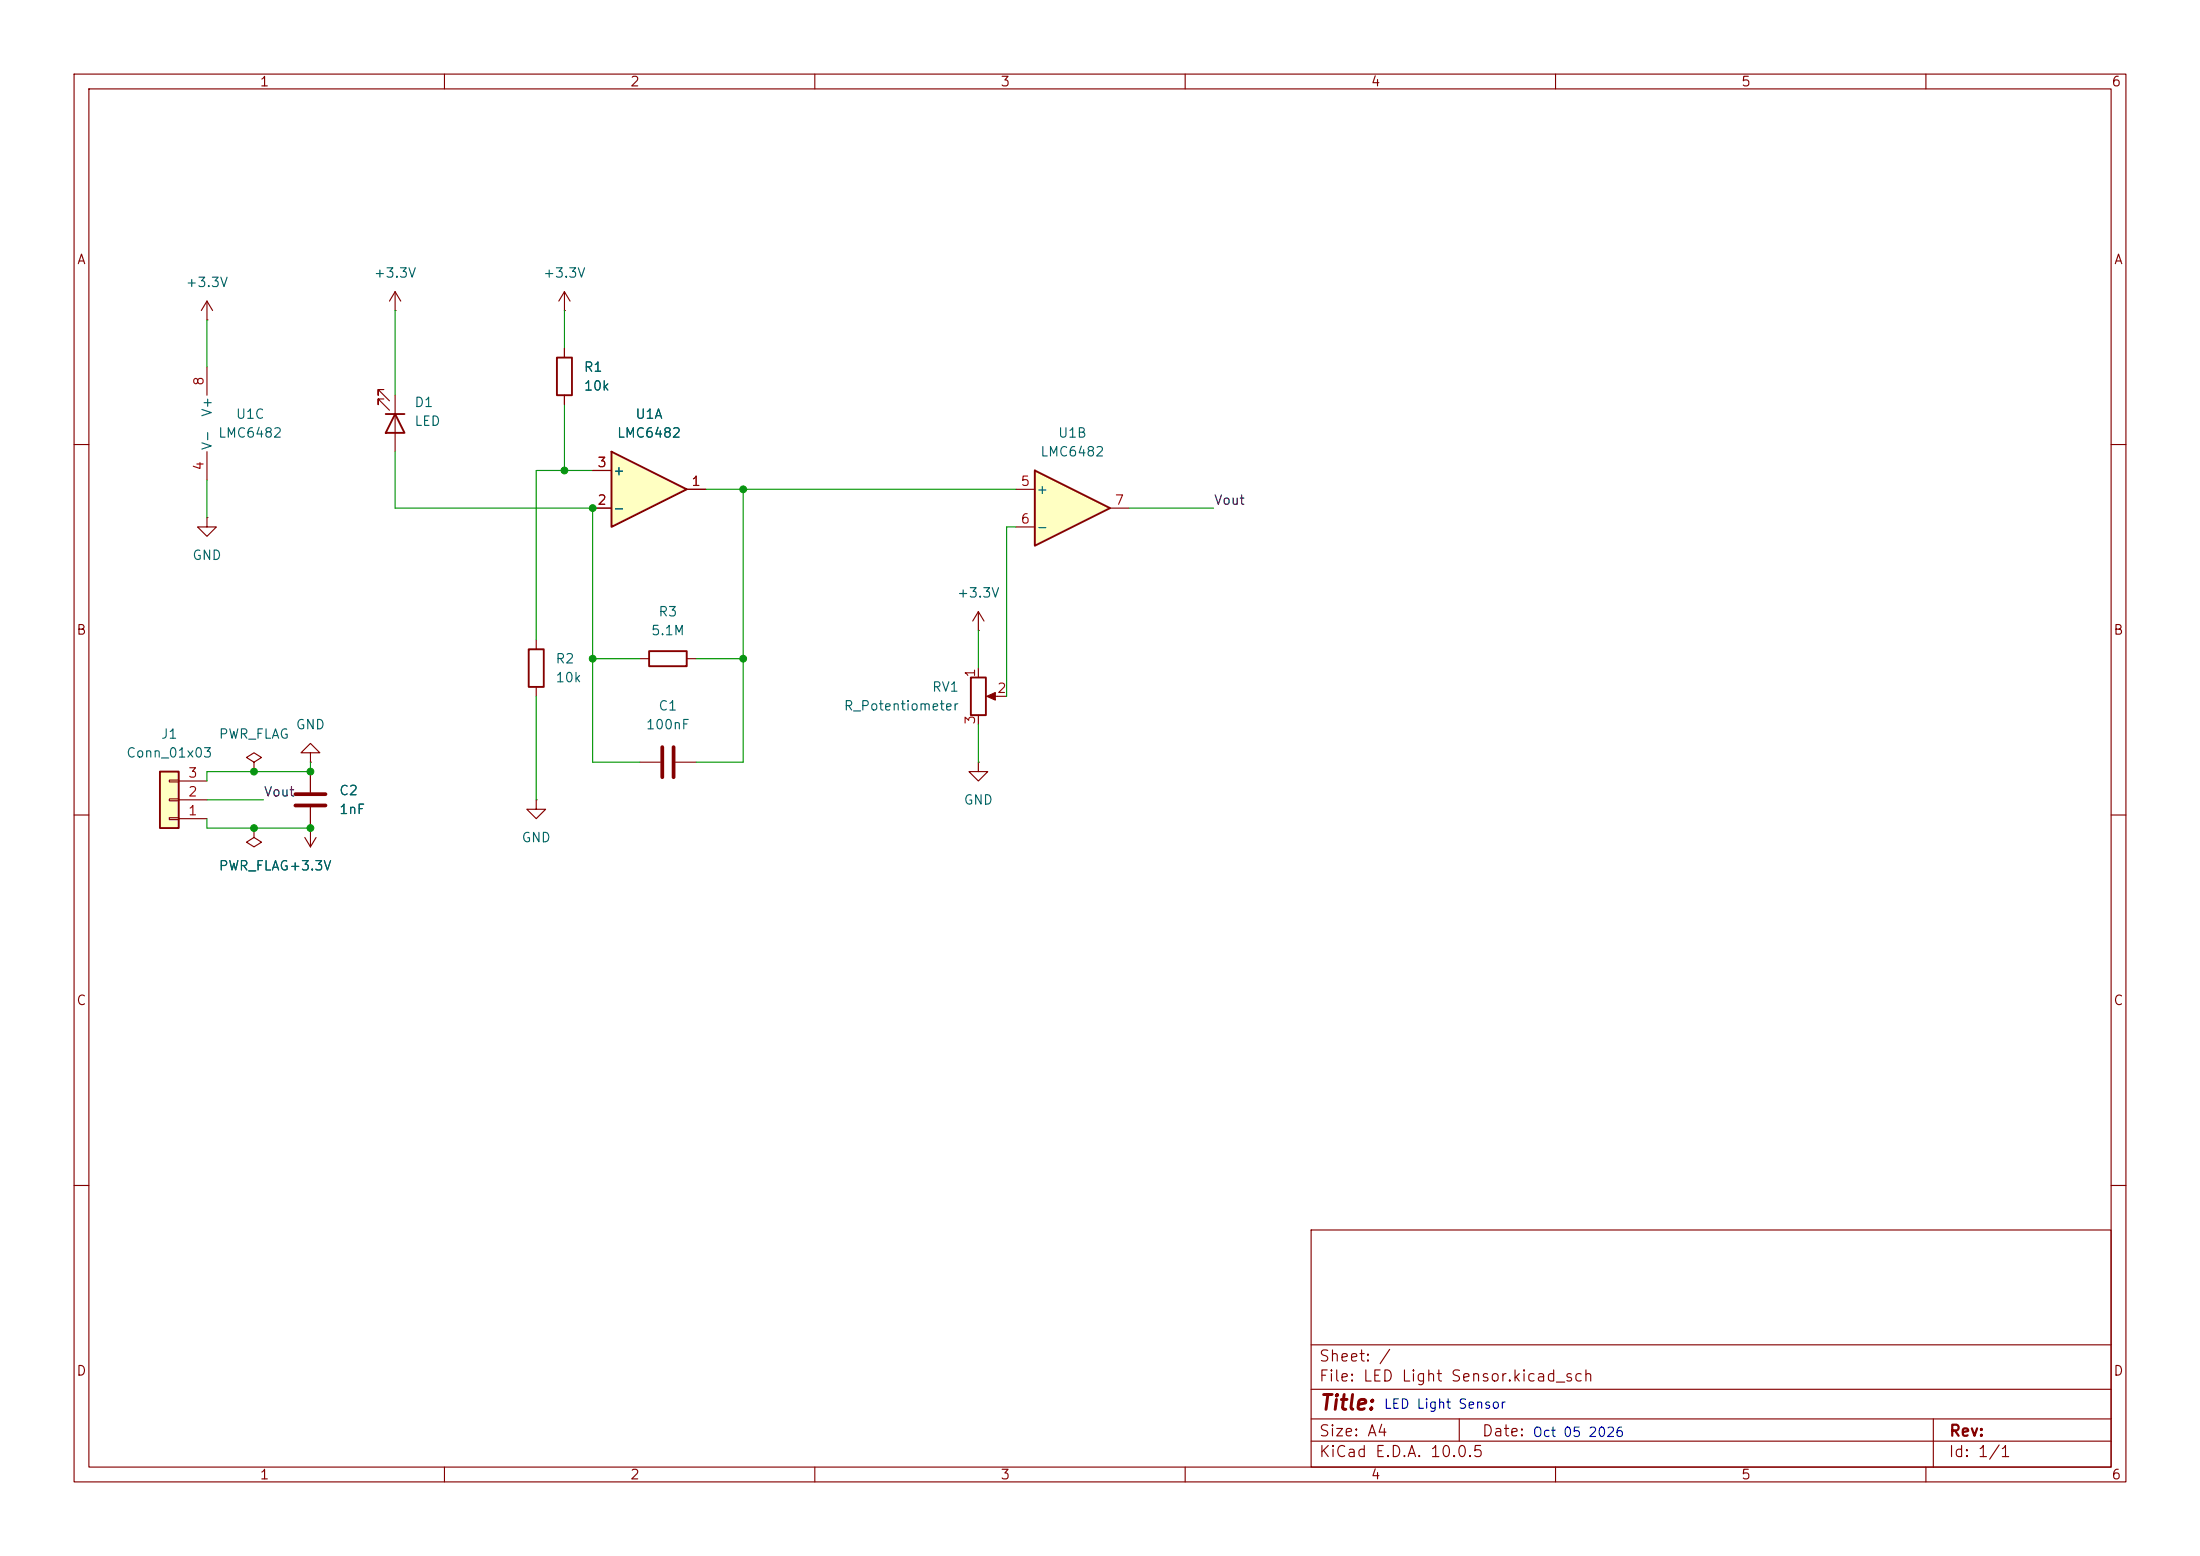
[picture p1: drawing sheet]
(kicad_sch
 (version 20260306)
 (generator "eeschema")
 (generator_version "10.0")
 (paper "A4")
 (lib_symbols
  (symbol "Amplifier_Operational:LMC6482"
   (pin_names
    (offset 0.127)) (exclude_from_sim no) (in_bom yes) (on_board yes)
   (in_pos_files yes)
   (duplicate_pin_numbers_are_jumpers no)
   (property "Reference" "U" (at 0 5.08 0) (show_name no) (do_not_autoplace no) (effects (font (size 1.27 1.27)) (justify left)))
   (property "Value" "LMC6482" (at 0 -5.08 0) (show_name no) (do_not_autoplace no) (effects (font (size 1.27 1.27)) (justify left)))
   (property "Footprint" "" (at 0 0 0) (show_name no) (do_not_autoplace no) (hide yes) (effects (font (size 1.27 1.27))))
   (property "Datasheet" "http://www.ti.com/lit/ds/symlink/lmc6482.pdf" (at 0 0 0) (show_name no) (do_not_autoplace no) (hide yes) (effects (font (size 1.27 1.27))))
   (property "Description" "Dual CMOS Rail-to-Rail Input and Output Operational Amplifier, DIP-8/SOIC-8, SSOP-8" (at 0 0 0) (show_name no) (do_not_autoplace no) (hide yes) (effects (font (size 1.27 1.27))))
   (property "ki_locked" "" (at 0 0 0) (show_name no) (do_not_autoplace no) (effects (font (size 1.27 1.27))))
   (symbol "LMC6482_1_1"
    (polyline (pts (xy -5.08 5.08) (xy 5.08 0) (xy -5.08 -5.08) (xy -5.08 5.08)) (stroke (width 0.254) (type default)) (fill (type background)))
    (pin output line (at 7.62 0 180) (length 2.54) (name "" (effects (font (size 1.27 1.27)))) (number "1" (effects (font (size 1.27 1.27)))))
    (pin input line (at -7.62 -2.54 0) (length 2.54) (name "-" (effects (font (size 1.27 1.27)))) (number "2" (effects (font (size 1.27 1.27)))))
    (pin input line (at -7.62 2.54 0) (length 2.54) (name "+" (effects (font (size 1.27 1.27)))) (number "3" (effects (font (size 1.27 1.27))))))
   (symbol "LMC6482_2_1"
    (polyline (pts (xy -5.08 5.08) (xy 5.08 0) (xy -5.08 -5.08) (xy -5.08 5.08)) (stroke (width 0.254) (type default)) (fill (type background)))
    (pin input line (at -7.62 2.54 0) (length 2.54) (name "+" (effects (font (size 1.27 1.27)))) (number "5" (effects (font (size 1.27 1.27)))))
    (pin input line (at -7.62 -2.54 0) (length 2.54) (name "-" (effects (font (size 1.27 1.27)))) (number "6" (effects (font (size 1.27 1.27)))))
    (pin output line (at 7.62 0 180) (length 2.54) (name "" (effects (font (size 1.27 1.27)))) (number "7" (effects (font (size 1.27 1.27))))))
   (symbol "LMC6482_3_1"
    (pin power_in line (at -2.54 -7.62 90) (length 3.81) (name "V-" (effects (font (size 1.27 1.27)))) (number "4" (effects (font (size 1.27 1.27)))))
    (pin power_in line (at -2.54 7.62 270) (length 3.81) (name "V+" (effects (font (size 1.27 1.27)))) (number "8" (effects (font (size 1.27 1.27))))))
   (embedded_fonts no))
  (symbol "Connector_Generic:Conn_01x03"
   (pin_names
    (offset 1.016) (hide yes)) (exclude_from_sim no) (in_bom yes) (on_board yes)
   (in_pos_files yes)
   (duplicate_pin_numbers_are_jumpers no)
   (property "Reference" "J" (at 0 5.08 0) (show_name no) (do_not_autoplace no) (effects (font (size 1.27 1.27))))
   (property "Value" "Conn_01x03" (at 0 -5.08 0) (show_name no) (do_not_autoplace no) (effects (font (size 1.27 1.27))))
   (property "Footprint" "" (at 0 0 0) (show_name no) (do_not_autoplace no) (hide yes) (effects (font (size 1.27 1.27))))
   (property "Datasheet" "" (at 0 0 0) (show_name no) (do_not_autoplace no) (hide yes) (effects (font (size 1.27 1.27))))
   (property "Description" "Generic connector, single row, 01x03, script generated (kicad-library-utils/schlib/autogen/connector/)" (at 0 0 0) (show_name no) (do_not_autoplace no) (hide yes) (effects (font (size 1.27 1.27))))
   (symbol "Conn_01x03_1_1"
    (rectangle (start -1.27 3.81) (end 1.27 -3.81) (stroke (width 0.254) (type default)) (fill (type background)))
    (rectangle (start -1.27 2.667) (end 0 2.413) (stroke (width 0.1524) (type default)) (fill (type none)))
    (rectangle (start -1.27 0.127) (end 0 -0.127) (stroke (width 0.1524) (type default)) (fill (type none)))
    (rectangle (start -1.27 -2.413) (end 0 -2.667) (stroke (width 0.1524) (type default)) (fill (type none)))
    (pin passive line (at -5.08 2.54 0) (length 3.81) (name "Pin_1" (effects (font (size 1.27 1.27)))) (number "1" (effects (font (size 1.27 1.27)))))
    (pin passive line (at -5.08 0 0) (length 3.81) (name "Pin_2" (effects (font (size 1.27 1.27)))) (number "2" (effects (font (size 1.27 1.27)))))
    (pin passive line (at -5.08 -2.54 0) (length 3.81) (name "Pin_3" (effects (font (size 1.27 1.27)))) (number "3" (effects (font (size 1.27 1.27))))))
   (embedded_fonts no))
  (symbol "Device:C"
   (pin_numbers (hide yes))
   (pin_names
    (offset 0.254)) (exclude_from_sim no) (in_bom yes) (on_board yes)
   (in_pos_files yes)
   (duplicate_pin_numbers_are_jumpers no)
   (property "Reference" "C" (at 0.635 2.54 0) (show_name no) (do_not_autoplace no) (effects (font (size 1.27 1.27)) (justify left)))
   (property "Value" "C" (at 0.635 -2.54 0) (show_name no) (do_not_autoplace no) (effects (font (size 1.27 1.27)) (justify left)))
   (property "Footprint" "" (at 0.9652 -3.81 0) (show_name no) (do_not_autoplace no) (hide yes) (effects (font (size 1.27 1.27))))
   (property "Datasheet" "" (at 0 0 0) (show_name no) (do_not_autoplace no) (hide yes) (effects (font (size 1.27 1.27))))
   (property "Description" "Unpolarized capacitor" (at 0 0 0) (show_name no) (do_not_autoplace no) (hide yes) (effects (font (size 1.27 1.27))))
   (symbol "C_0_1"
    (polyline (pts (xy -2.032 0.762) (xy 2.032 0.762)) (stroke (width 0.508) (type default)) (fill (type none)))
    (polyline (pts (xy -2.032 -0.762) (xy 2.032 -0.762)) (stroke (width 0.508) (type default)) (fill (type none))))
   (symbol "C_1_1"
    (pin passive line (at 0 3.81 270) (length 2.794) (name "" (effects (font (size 1.27 1.27)))) (number "1" (effects (font (size 1.27 1.27)))))
    (pin passive line (at 0 -3.81 90) (length 2.794) (name "" (effects (font (size 1.27 1.27)))) (number "2" (effects (font (size 1.27 1.27))))))
   (embedded_fonts no))
  (symbol "Device:LED"
   (pin_numbers (hide yes))
   (pin_names
    (offset 1.016) (hide yes)) (exclude_from_sim no) (in_bom yes) (on_board yes)
   (in_pos_files yes)
   (duplicate_pin_numbers_are_jumpers no)
   (property "Reference" "D" (at 0 2.54 0) (show_name no) (do_not_autoplace no) (effects (font (size 1.27 1.27))))
   (property "Value" "LED" (at 0 -2.54 0) (show_name no) (do_not_autoplace no) (effects (font (size 1.27 1.27))))
   (property "Footprint" "" (at 0 0 0) (show_name no) (do_not_autoplace no) (hide yes) (effects (font (size 1.27 1.27))))
   (property "Datasheet" "" (at 0 0 0) (show_name no) (do_not_autoplace no) (hide yes) (effects (font (size 1.27 1.27))))
   (property "Description" "Light emitting diode" (at 0 0 0) (show_name no) (do_not_autoplace no) (hide yes) (effects (font (size 1.27 1.27))))
   (property "Sim.Pins" "1=K 2=A" (at 0 0 0) (show_name no) (do_not_autoplace no) (hide yes) (effects (font (size 1.27 1.27))))
   (symbol "LED_0_1"
    (polyline (pts (xy -3.048 -0.762) (xy -4.572 -2.286) (xy -3.81 -2.286) (xy -4.572 -2.286) (xy -4.572 -1.524)) (stroke (width 0) (type default)) (fill (type none)))
    (polyline (pts (xy -1.778 -0.762) (xy -3.302 -2.286) (xy -2.54 -2.286) (xy -3.302 -2.286) (xy -3.302 -1.524)) (stroke (width 0) (type default)) (fill (type none)))
    (polyline (pts (xy -1.27 0) (xy 1.27 0)) (stroke (width 0) (type default)) (fill (type none)))
    (polyline (pts (xy -1.27 -1.27) (xy -1.27 1.27)) (stroke (width 0.254) (type default)) (fill (type none)))
    (polyline (pts (xy 1.27 -1.27) (xy 1.27 1.27) (xy -1.27 0) (xy 1.27 -1.27)) (stroke (width 0.254) (type default)) (fill (type none))))
   (symbol "LED_1_1"
    (pin passive line (at -3.81 0 0) (length 2.54) (name "K" (effects (font (size 1.27 1.27)))) (number "1" (effects (font (size 1.27 1.27)))))
    (pin passive line (at 3.81 0 180) (length 2.54) (name "A" (effects (font (size 1.27 1.27)))) (number "2" (effects (font (size 1.27 1.27))))))
   (embedded_fonts no))
  (symbol "Device:R"
   (pin_numbers (hide yes))
   (pin_names
    (offset 0)) (exclude_from_sim no) (in_bom yes) (on_board yes)
   (in_pos_files yes)
   (duplicate_pin_numbers_are_jumpers no)
   (property "Reference" "R" (at 2.032 0 90) (show_name no) (do_not_autoplace no) (effects (font (size 1.27 1.27))))
   (property "Value" "R" (at 0 0 90) (show_name no) (do_not_autoplace no) (effects (font (size 1.27 1.27))))
   (property "Footprint" "" (at -1.778 0 90) (show_name no) (do_not_autoplace no) (hide yes) (effects (font (size 1.27 1.27))))
   (property "Datasheet" "" (at 0 0 0) (show_name no) (do_not_autoplace no) (hide yes) (effects (font (size 1.27 1.27))))
   (property "Description" "Resistor" (at 0 0 0) (show_name no) (do_not_autoplace no) (hide yes) (effects (font (size 1.27 1.27))))
   (symbol "R_0_1"
    (rectangle (start -1.016 -2.54) (end 1.016 2.54) (stroke (width 0.254) (type default)) (fill (type none))))
   (symbol "R_1_1"
    (pin passive line (at 0 3.81 270) (length 1.27) (name "" (effects (font (size 1.27 1.27)))) (number "1" (effects (font (size 1.27 1.27)))))
    (pin passive line (at 0 -3.81 90) (length 1.27) (name "" (effects (font (size 1.27 1.27)))) (number "2" (effects (font (size 1.27 1.27))))))
   (embedded_fonts no))
  (symbol "Device:R_Potentiometer"
   (pin_names
    (offset 1.016) (hide yes)) (exclude_from_sim no) (in_bom yes) (on_board yes)
   (in_pos_files yes)
   (duplicate_pin_numbers_are_jumpers no)
   (property "Reference" "RV" (at -4.445 0 90) (show_name no) (do_not_autoplace no) (effects (font (size 1.27 1.27))))
   (property "Value" "R_Potentiometer" (at -2.54 0 90) (show_name no) (do_not_autoplace no) (effects (font (size 1.27 1.27))))
   (property "Footprint" "" (at 0 0 0) (show_name no) (do_not_autoplace no) (hide yes) (effects (font (size 1.27 1.27))))
   (property "Datasheet" "" (at 0 0 0) (show_name no) (do_not_autoplace no) (hide yes) (effects (font (size 1.27 1.27))))
   (property "Description" "Potentiometer" (at 0 0 0) (show_name no) (do_not_autoplace no) (hide yes) (effects (font (size 1.27 1.27))))
   (property "Sim.Device" "R" (at 0 0 0) (show_name no) (do_not_autoplace no) (hide yes) (effects (font (size 1.27 1.27))))
   (property "Sim.Type" "POT" (at 0 0 0) (show_name no) (do_not_autoplace no) (hide yes) (effects (font (size 1.27 1.27))))
   (property "Sim.Pins" "1=r0 2=wiper 3=r1" (at 0 0 0) (show_name no) (do_not_autoplace no) (hide yes) (effects (font (size 1.27 1.27))))
   (symbol "R_Potentiometer_0_1"
    (rectangle (start 1.016 2.54) (end -1.016 -2.54) (stroke (width 0.254) (type default)) (fill (type none)))
    (polyline (pts (xy 1.143 0) (xy 2.286 0.508) (xy 2.286 -0.508) (xy 1.143 0)) (stroke (width 0) (type default)) (fill (type outline)))
    (polyline (pts (xy 2.54 0) (xy 1.524 0)) (stroke (width 0) (type default)) (fill (type none))))
   (symbol "R_Potentiometer_1_1"
    (pin passive line (at 0 3.81 270) (length 1.27) (name "1" (effects (font (size 1.27 1.27)))) (number "1" (effects (font (size 1.27 1.27)))))
    (pin passive line (at 3.81 0 180) (length 1.27) (name "2" (effects (font (size 1.27 1.27)))) (number "2" (effects (font (size 1.27 1.27)))))
    (pin passive line (at 0 -3.81 90) (length 1.27) (name "3" (effects (font (size 1.27 1.27)))) (number "3" (effects (font (size 1.27 1.27))))))
   (embedded_fonts no))
  (symbol "power:+3.3V"
   (power global)
   (pin_numbers (hide yes))
   (pin_names
    (offset 0) (hide yes)) (exclude_from_sim no) (in_bom yes) (on_board yes)
   (in_pos_files yes)
   (duplicate_pin_numbers_are_jumpers no)
   (property "Reference" "#PWR" (at 0 -3.81 0) (show_name no) (do_not_autoplace no) (hide yes) (effects (font (size 1.27 1.27))))
   (property "Value" "+3.3V" (at 0 3.556 0) (show_name no) (do_not_autoplace no) (effects (font (size 1.27 1.27))))
   (property "Footprint" "" (at 0 0 0) (show_name no) (do_not_autoplace no) (hide yes) (effects (font (size 1.27 1.27))))
   (property "Datasheet" "" (at 0 0 0) (show_name no) (do_not_autoplace no) (hide yes) (effects (font (size 1.27 1.27))))
   (property "Description" "Power symbol creates a global label with name \"+3.3V\"" (at 0 0 0) (show_name no) (do_not_autoplace no) (hide yes) (effects (font (size 1.27 1.27))))
   (symbol "+3.3V_0_1"
    (polyline (pts (xy -0.762 1.27) (xy 0 2.54)) (stroke (width 0) (type default)) (fill (type none)))
    (polyline (pts (xy 0 2.54) (xy 0.762 1.27)) (stroke (width 0) (type default)) (fill (type none)))
    (polyline (pts (xy 0 0) (xy 0 2.54)) (stroke (width 0) (type default)) (fill (type none))))
   (symbol "+3.3V_1_1"
    (pin power_in line (at 0 0 90) (length 0) (name "" (effects (font (size 1.27 1.27)))) (number "1" (effects (font (size 1.27 1.27))))))
   (embedded_fonts no))
  (symbol "power:GND"
   (power global)
   (pin_numbers (hide yes))
   (pin_names
    (offset 0) (hide yes)) (exclude_from_sim no) (in_bom yes) (on_board yes)
   (in_pos_files yes)
   (duplicate_pin_numbers_are_jumpers no)
   (property "Reference" "#PWR" (at 0 -6.35 0) (show_name no) (do_not_autoplace no) (hide yes) (effects (font (size 1.27 1.27))))
   (property "Value" "GND" (at 0 -3.81 0) (show_name no) (do_not_autoplace no) (effects (font (size 1.27 1.27))))
   (property "Footprint" "" (at 0 0 0) (show_name no) (do_not_autoplace no) (hide yes) (effects (font (size 1.27 1.27))))
   (property "Datasheet" "" (at 0 0 0) (show_name no) (do_not_autoplace no) (hide yes) (effects (font (size 1.27 1.27))))
   (property "Description" "Power symbol creates a global label with name \"GND\" , ground" (at 0 0 0) (show_name no) (do_not_autoplace no) (hide yes) (effects (font (size 1.27 1.27))))
   (symbol "GND_0_1"
    (polyline (pts (xy 0 0) (xy 0 -1.27) (xy 1.27 -1.27) (xy 0 -2.54) (xy -1.27 -1.27) (xy 0 -1.27)) (stroke (width 0) (type default)) (fill (type none))))
   (symbol "GND_1_1"
    (pin power_in line (at 0 0 270) (length 0) (name "" (effects (font (size 1.27 1.27)))) (number "1" (effects (font (size 1.27 1.27))))))
   (embedded_fonts no))
  (symbol "power:PWR_FLAG"
   (power global)
   (pin_numbers (hide yes))
   (pin_names
    (offset 0) (hide yes)) (exclude_from_sim no) (in_bom yes) (on_board yes)
   (in_pos_files yes)
   (duplicate_pin_numbers_are_jumpers no)
   (property "Reference" "#FLG" (at 0 1.905 0) (show_name no) (do_not_autoplace no) (hide yes) (effects (font (size 1.27 1.27))))
   (property "Value" "PWR_FLAG" (at 0 3.81 0) (show_name no) (do_not_autoplace no) (effects (font (size 1.27 1.27))))
   (property "Footprint" "" (at 0 0 0) (show_name no) (do_not_autoplace no) (hide yes) (effects (font (size 1.27 1.27))))
   (property "Datasheet" "" (at 0 0 0) (show_name no) (do_not_autoplace no) (hide yes) (effects (font (size 1.27 1.27))))
   (property "Description" "Special symbol for telling ERC where power comes from" (at 0 0 0) (show_name no) (do_not_autoplace no) (hide yes) (effects (font (size 1.27 1.27))))
   (symbol "PWR_FLAG_0_0"
    (pin power_out line (at 0 0 90) (length 0) (name "" (effects (font (size 1.27 1.27)))) (number "1" (effects (font (size 1.27 1.27))))))
   (symbol "PWR_FLAG_0_1"
    (polyline (pts (xy 0 0) (xy 0 1.27) (xy -1.016 1.905) (xy 0 2.54) (xy 1.016 1.905) (xy 0 1.27)) (stroke (width 0) (type default)) (fill (type none))))
   (embedded_fonts no)))
 (text "LED Light Sensor"
  (exclude_from_sim no)
  (at 195.072 189.738 0)
  (effects (font (size 1.27 1.27))))
 (text "Oct 05 2026"
  (exclude_from_sim no)
  (at 213.106 193.548 0)
  (effects (font (size 1.27 1.27))))
 (junction
  (at 41.91 111.76)
  (diameter 0)
  (color 0 0 0 0))
 (junction
  (at 41.91 104.14)
  (diameter 0)
  (color 0 0 0 0))
 (junction
  (at 80.01 68.58)
  (diameter 0)
  (color 0 0 0 0))
 (junction
  (at 100.33 88.9)
  (diameter 0)
  (color 0 0 0 0))
 (junction
  (at 100.33 66.04)
  (diameter 0)
  (color 0 0 0 0))
 (junction
  (at 80.01 88.9)
  (diameter 0)
  (color 0 0 0 0))
 (junction
  (at 34.29 111.76)
  (diameter 0)
  (color 0 0 0 0))
 (junction
  (at 76.2 63.5)
  (diameter 0)
  (color 0 0 0 0))
 (junction
  (at 34.29 104.14)
  (diameter 0)
  (color 0 0 0 0))
 (wire
  (pts (xy 27.94 104.14) (xy 34.29 104.14))
  (stroke (width 0) (type default)))
 (wire
  (pts (xy 135.89 71.12) (xy 137.16 71.12))
  (stroke (width 0) (type default)))
 (wire
  (pts (xy 41.91 102.87) (xy 41.91 104.14))
  (stroke (width 0) (type default)))
 (wire
  (pts (xy 93.98 88.9) (xy 100.33 88.9))
  (stroke (width 0) (type default)))
 (wire
  (pts (xy 53.34 41.91) (xy 53.34 53.34))
  (stroke (width 0) (type default)))
 (wire
  (pts (xy 27.94 43.18) (xy 27.94 49.53))
  (stroke (width 0) (type default)))
 (wire
  (pts (xy 100.33 102.87) (xy 100.33 88.9))
  (stroke (width 0) (type default)))
 (wire
  (pts (xy 27.94 64.77) (xy 27.94 69.85))
  (stroke (width 0) (type default)))
 (wire
  (pts (xy 132.08 85.09) (xy 132.08 90.17))
  (stroke (width 0) (type default)))
 (wire
  (pts (xy 132.08 97.79) (xy 132.08 102.87))
  (stroke (width 0) (type default)))
 (wire
  (pts (xy 80.01 68.58) (xy 80.01 88.9))
  (stroke (width 0) (type default)))
 (wire
  (pts (xy 72.39 63.5) (xy 72.39 86.36))
  (stroke (width 0) (type default)))
 (wire
  (pts (xy 34.29 111.76) (xy 27.94 111.76))
  (stroke (width 0) (type default)))
 (wire
  (pts (xy 41.91 111.76) (xy 34.29 111.76))
  (stroke (width 0) (type default)))
 (wire
  (pts (xy 100.33 66.04) (xy 137.16 66.04))
  (stroke (width 0) (type default)))
 (wire
  (pts (xy 76.2 63.5) (xy 80.01 63.5))
  (stroke (width 0) (type default)))
 (wire
  (pts (xy 80.01 88.9) (xy 80.01 102.87))
  (stroke (width 0) (type default)))
 (wire
  (pts (xy 53.34 68.58) (xy 80.01 68.58))
  (stroke (width 0) (type default)))
 (wire
  (pts (xy 27.94 105.41) (xy 27.94 104.14))
  (stroke (width 0) (type default)))
 (wire
  (pts (xy 72.39 93.98) (xy 72.39 107.95))
  (stroke (width 0) (type default)))
 (wire
  (pts (xy 80.01 102.87) (xy 86.36 102.87))
  (stroke (width 0) (type default)))
 (wire
  (pts (xy 27.94 107.95) (xy 35.56 107.95))
  (stroke (width 0) (type default)))
 (wire
  (pts (xy 95.25 66.04) (xy 100.33 66.04))
  (stroke (width 0) (type default)))
 (wire
  (pts (xy 80.01 88.9) (xy 86.36 88.9))
  (stroke (width 0) (type default)))
 (wire
  (pts (xy 93.98 102.87) (xy 100.33 102.87))
  (stroke (width 0) (type default)))
 (wire
  (pts (xy 135.89 93.98) (xy 135.89 71.12))
  (stroke (width 0) (type default)))
 (wire
  (pts (xy 76.2 41.91) (xy 76.2 46.99))
  (stroke (width 0) (type default)))
 (wire
  (pts (xy 76.2 54.61) (xy 76.2 63.5))
  (stroke (width 0) (type default)))
 (wire
  (pts (xy 72.39 63.5) (xy 76.2 63.5))
  (stroke (width 0) (type default)))
 (wire
  (pts (xy 27.94 111.76) (xy 27.94 110.49))
  (stroke (width 0) (type default)))
 (wire
  (pts (xy 100.33 88.9) (xy 100.33 66.04))
  (stroke (width 0) (type default)))
 (wire
  (pts (xy 152.4 68.58) (xy 163.83 68.58))
  (stroke (width 0) (type default)))
 (wire
  (pts (xy 34.29 104.14) (xy 41.91 104.14))
  (stroke (width 0) (type default)))
 (wire
  (pts (xy 53.34 60.96) (xy 53.34 68.58))
  (stroke (width 0) (type default)))
 (label "Vout"
  (at 163.83 68.58 0)
  (effects (font (size 1.27 1.27)) (justify left bottom)))
 (label "Vout"
  (at 35.56 107.95 0)
  (effects (font (size 1.27 1.27)) (justify left bottom)))
 (symbol
  (lib_id "power:PWR_FLAG")
  (at 34.29 111.76 180)
  (unit 1)
  (body_style 1)
  (exclude_from_sim no)
  (in_bom yes)
  (on_board yes)
  (in_pos_files yes)
  (dnp no)
  (fields_autoplaced yes)
  (property "Reference" "#FLG02" (at 34.29 113.665 0) (hide yes) (show_name no) (do_not_autoplace no) (effects (font (size 1.27 1.27))))
  (property "Value" "PWR_FLAG" (at 34.29 116.84 0) (show_name no) (do_not_autoplace no) (effects (font (size 1.27 1.27))))
  (property "Footprint" "" (at 34.29 111.76 0) (hide yes) (show_name no) (do_not_autoplace no) (effects (font (size 1.27 1.27))))
  (property "Datasheet" "" (at 34.29 111.76 0) (hide yes) (show_name no) (do_not_autoplace no) (effects (font (size 1.27 1.27))))
  (property "Description" "Special symbol for telling ERC where power comes from" (at 34.29 111.76 0) (hide yes) (show_name no) (do_not_autoplace no) (effects (font (size 1.27 1.27))))
  (pin "1"))
 (symbol
  (lib_id "Device:R")
  (at 90.17 88.9 90)
  (unit 1)
  (body_style 1)
  (exclude_from_sim no)
  (in_bom yes)
  (on_board yes)
  (in_pos_files yes)
  (dnp no)
  (fields_autoplaced yes)
  (property "Reference" "R3" (at 90.17 82.55 90) (show_name no) (do_not_autoplace no) (effects (font (size 1.27 1.27))))
  (property "Value" "5.1M" (at 90.17 85.09 90) (show_name no) (do_not_autoplace no) (effects (font (size 1.27 1.27))))
  (property "Footprint" "Resistor_SMD:R_0805_2012Metric" (at 90.17 90.678 90) (hide yes) (show_name no) (do_not_autoplace no) (effects (font (size 1.27 1.27))))
  (property "Datasheet" "" (at 90.17 88.9 0) (hide yes) (show_name no) (do_not_autoplace no) (effects (font (size 1.27 1.27))))
  (property "Description" "Resistor" (at 90.17 88.9 0) (hide yes) (show_name no) (do_not_autoplace no) (effects (font (size 1.27 1.27))))
  (pin "1")
  (pin "2"))
 (symbol
  (lib_id "power:GND")
  (at 41.91 102.87 180)
  (unit 1)
  (body_style 1)
  (exclude_from_sim no)
  (in_bom yes)
  (on_board yes)
  (in_pos_files yes)
  (dnp no)
  (fields_autoplaced yes)
  (property "Reference" "#PWR08" (at 41.91 96.52 0) (hide yes) (show_name no) (do_not_autoplace no) (effects (font (size 1.27 1.27))))
  (property "Value" "GND" (at 41.91 97.79 0) (show_name no) (do_not_autoplace no) (effects (font (size 1.27 1.27))))
  (property "Footprint" "" (at 41.91 102.87 0) (hide yes) (show_name no) (do_not_autoplace no) (effects (font (size 1.27 1.27))))
  (property "Datasheet" "" (at 41.91 102.87 0) (hide yes) (show_name no) (do_not_autoplace no) (effects (font (size 1.27 1.27))))
  (property "Description" "Power symbol creates a global label with name \"GND\" , ground" (at 41.91 102.87 0) (hide yes) (show_name no) (do_not_autoplace no) (effects (font (size 1.27 1.27))))
  (pin "1"))
 (symbol
  (lib_id "power:GND")
  (at 132.08 102.87 0)
  (unit 1)
  (body_style 1)
  (exclude_from_sim no)
  (in_bom yes)
  (on_board yes)
  (in_pos_files yes)
  (dnp no)
  (fields_autoplaced yes)
  (property "Reference" "#PWR05" (at 132.08 109.22 0) (hide yes) (show_name no) (do_not_autoplace no) (effects (font (size 1.27 1.27))))
  (property "Value" "GND" (at 132.08 107.95 0) (show_name no) (do_not_autoplace no) (effects (font (size 1.27 1.27))))
  (property "Footprint" "" (at 132.08 102.87 0) (hide yes) (show_name no) (do_not_autoplace no) (effects (font (size 1.27 1.27))))
  (property "Datasheet" "" (at 132.08 102.87 0) (hide yes) (show_name no) (do_not_autoplace no) (effects (font (size 1.27 1.27))))
  (property "Description" "Power symbol creates a global label with name \"GND\" , ground" (at 132.08 102.87 0) (hide yes) (show_name no) (do_not_autoplace no) (effects (font (size 1.27 1.27))))
  (pin "1"))
 (symbol
  (lib_id "power:+3.3V")
  (at 53.34 41.91 0)
  (unit 1)
  (body_style 1)
  (exclude_from_sim no)
  (in_bom yes)
  (on_board yes)
  (in_pos_files yes)
  (dnp no)
  (fields_autoplaced yes)
  (property "Reference" "#PWR02" (at 53.34 45.72 0) (hide yes) (show_name no) (do_not_autoplace no) (effects (font (size 1.27 1.27))))
  (property "Value" "+3.3V" (at 53.34 36.83 0) (show_name no) (do_not_autoplace no) (effects (font (size 1.27 1.27))))
  (property "Footprint" "" (at 53.34 41.91 0) (hide yes) (show_name no) (do_not_autoplace no) (effects (font (size 1.27 1.27))))
  (property "Datasheet" "" (at 53.34 41.91 0) (hide yes) (show_name no) (do_not_autoplace no) (effects (font (size 1.27 1.27))))
  (property "Description" "Power symbol creates a global label with name \"+3.3V\"" (at 53.34 41.91 0) (hide yes) (show_name no) (do_not_autoplace no) (effects (font (size 1.27 1.27))))
  (pin "1"))
 (symbol
  (lib_id "power:+3.3V")
  (at 132.08 85.09 0)
  (unit 1)
  (body_style 1)
  (exclude_from_sim no)
  (in_bom yes)
  (on_board yes)
  (in_pos_files yes)
  (dnp no)
  (fields_autoplaced yes)
  (property "Reference" "#PWR06" (at 132.08 88.9 0) (hide yes) (show_name no) (do_not_autoplace no) (effects (font (size 1.27 1.27))))
  (property "Value" "+3.3V" (at 132.08 80.01 0) (show_name no) (do_not_autoplace no) (effects (font (size 1.27 1.27))))
  (property "Footprint" "" (at 132.08 85.09 0) (hide yes) (show_name no) (do_not_autoplace no) (effects (font (size 1.27 1.27))))
  (property "Datasheet" "" (at 132.08 85.09 0) (hide yes) (show_name no) (do_not_autoplace no) (effects (font (size 1.27 1.27))))
  (property "Description" "Power symbol creates a global label with name \"+3.3V\"" (at 132.08 85.09 0) (hide yes) (show_name no) (do_not_autoplace no) (effects (font (size 1.27 1.27))))
  (pin "1"))
 (symbol
  (lib_id "power:+3.3V")
  (at 27.94 43.18 0)
  (unit 1)
  (body_style 1)
  (exclude_from_sim no)
  (in_bom yes)
  (on_board yes)
  (in_pos_files yes)
  (dnp no)
  (fields_autoplaced yes)
  (property "Reference" "#PWR03" (at 27.94 46.99 0) (hide yes) (show_name no) (do_not_autoplace no) (effects (font (size 1.27 1.27))))
  (property "Value" "+3.3V" (at 27.94 38.1 0) (show_name no) (do_not_autoplace no) (effects (font (size 1.27 1.27))))
  (property "Footprint" "" (at 27.94 43.18 0) (hide yes) (show_name no) (do_not_autoplace no) (effects (font (size 1.27 1.27))))
  (property "Datasheet" "" (at 27.94 43.18 0) (hide yes) (show_name no) (do_not_autoplace no) (effects (font (size 1.27 1.27))))
  (property "Description" "Power symbol creates a global label with name \"+3.3V\"" (at 27.94 43.18 0) (hide yes) (show_name no) (do_not_autoplace no) (effects (font (size 1.27 1.27))))
  (pin "1"))
 (symbol
  (lib_id "power:PWR_FLAG")
  (at 34.29 104.14 0)
  (unit 1)
  (body_style 1)
  (exclude_from_sim no)
  (in_bom yes)
  (on_board yes)
  (in_pos_files yes)
  (dnp no)
  (fields_autoplaced yes)
  (property "Reference" "#FLG01" (at 34.29 102.235 0) (hide yes) (show_name no) (do_not_autoplace no) (effects (font (size 1.27 1.27))))
  (property "Value" "PWR_FLAG" (at 34.29 99.06 0) (show_name no) (do_not_autoplace no) (effects (font (size 1.27 1.27))))
  (property "Footprint" "" (at 34.29 104.14 0) (hide yes) (show_name no) (do_not_autoplace no) (effects (font (size 1.27 1.27))))
  (property "Datasheet" "" (at 34.29 104.14 0) (hide yes) (show_name no) (do_not_autoplace no) (effects (font (size 1.27 1.27))))
  (property "Description" "Special symbol for telling ERC where power comes from" (at 34.29 104.14 0) (hide yes) (show_name no) (do_not_autoplace no) (effects (font (size 1.27 1.27))))
  (pin "1"))
 (symbol
  (lib_id "Connector_Generic:Conn_01x03")
  (at 22.86 107.95 180)
  (unit 1)
  (body_style 1)
  (exclude_from_sim no)
  (in_bom yes)
  (on_board yes)
  (in_pos_files yes)
  (dnp no)
  (fields_autoplaced yes)
  (property "Reference" "J1" (at 22.86 99.06 0) (show_name no) (do_not_autoplace no) (effects (font (size 1.27 1.27))))
  (property "Value" "Conn_01x03" (at 22.86 101.6 0) (show_name no) (do_not_autoplace no) (effects (font (size 1.27 1.27))))
  (property "Footprint" "Connector_PinHeader_2.54mm:PinHeader_1x03_P2.54mm_Vertical" (at 22.86 107.95 0) (hide yes) (show_name no) (do_not_autoplace no) (effects (font (size 1.27 1.27))))
  (property "Datasheet" "" (at 22.86 107.95 0) (hide yes) (show_name no) (do_not_autoplace no) (effects (font (size 1.27 1.27))))
  (property "Description" "Generic connector, single row, 01x03, script generated (kicad-library-utils/schlib/autogen/connector/)" (at 22.86 107.95 0) (hide yes) (show_name no) (do_not_autoplace no) (effects (font (size 1.27 1.27))))
  (pin "1")
  (pin "3")
  (pin "2"))
 (symbol
  (lib_id "Amplifier_Operational:LMC6482")
  (at 144.78 68.58 0)
  (unit 2)
  (body_style 1)
  (exclude_from_sim no)
  (in_bom yes)
  (on_board yes)
  (in_pos_files yes)
  (dnp no)
  (fields_autoplaced yes)
  (property "Reference" "U1" (at 144.78 58.42 0) (show_name no) (do_not_autoplace no) (effects (font (size 1.27 1.27))))
  (property "Value" "LMC6482" (at 144.78 60.96 0) (show_name no) (do_not_autoplace no) (effects (font (size 1.27 1.27))))
  (property "Footprint" "Package_DIP:DIP-8_W7.62mm" (at 144.78 68.58 0) (hide yes) (show_name no) (do_not_autoplace no) (effects (font (size 1.27 1.27))))
  (property "Datasheet" "http://www.ti.com/lit/ds/symlink/lmc6482.pdf" (at 144.78 68.58 0) (hide yes) (show_name no) (do_not_autoplace no) (effects (font (size 1.27 1.27))))
  (property "Description" "Dual CMOS Rail-to-Rail Input and Output Operational Amplifier, DIP-8/SOIC-8, SSOP-8" (at 144.78 68.58 0) (hide yes) (show_name no) (do_not_autoplace no) (effects (font (size 1.27 1.27))))
  (pin "7")
  (pin "5")
  (pin "6")
  (pin "4")
  (pin "8")
  (pin "1")
  (pin "2")
  (pin "3"))
 (symbol
  (lib_id "Device:C")
  (at 41.91 107.95 0)
  (unit 1)
  (body_style 1)
  (exclude_from_sim no)
  (in_bom yes)
  (on_board yes)
  (in_pos_files yes)
  (dnp no)
  (fields_autoplaced yes)
  (property "Reference" "C2" (at 45.72 106.6799 0) (show_name no) (do_not_autoplace no) (effects (font (size 1.27 1.27)) (justify left)))
  (property "Value" "1nF" (at 45.72 109.2199 0) (show_name no) (do_not_autoplace no) (effects (font (size 1.27 1.27)) (justify left)))
  (property "Footprint" "Capacitor_SMD:C_0805_2012Metric" (at 42.8752 111.76 0) (hide yes) (show_name no) (do_not_autoplace no) (effects (font (size 1.27 1.27))))
  (property "Datasheet" "" (at 41.91 107.95 0) (hide yes) (show_name no) (do_not_autoplace no) (effects (font (size 1.27 1.27))))
  (property "Description" "Unpolarized capacitor" (at 41.91 107.95 0) (hide yes) (show_name no) (do_not_autoplace no) (effects (font (size 1.27 1.27))))
  (pin "1")
  (pin "2"))
 (symbol
  (lib_id "power:+3.3V")
  (at 41.91 111.76 180)
  (unit 1)
  (body_style 1)
  (exclude_from_sim no)
  (in_bom yes)
  (on_board yes)
  (in_pos_files yes)
  (dnp no)
  (fields_autoplaced yes)
  (property "Reference" "#PWR07" (at 41.91 107.95 0) (hide yes) (show_name no) (do_not_autoplace no) (effects (font (size 1.27 1.27))))
  (property "Value" "+3.3V" (at 41.91 116.84 0) (show_name no) (do_not_autoplace no) (effects (font (size 1.27 1.27))))
  (property "Footprint" "" (at 41.91 111.76 0) (hide yes) (show_name no) (do_not_autoplace no) (effects (font (size 1.27 1.27))))
  (property "Datasheet" "" (at 41.91 111.76 0) (hide yes) (show_name no) (do_not_autoplace no) (effects (font (size 1.27 1.27))))
  (property "Description" "Power symbol creates a global label with name \"+3.3V\"" (at 41.91 111.76 0) (hide yes) (show_name no) (do_not_autoplace no) (effects (font (size 1.27 1.27))))
  (pin "1"))
 (symbol
  (lib_id "power:+3.3V")
  (at 76.2 41.91 0)
  (unit 1)
  (body_style 1)
  (exclude_from_sim no)
  (in_bom yes)
  (on_board yes)
  (in_pos_files yes)
  (dnp no)
  (fields_autoplaced yes)
  (property "Reference" "#PWR01" (at 76.2 45.72 0) (hide yes) (show_name no) (do_not_autoplace no) (effects (font (size 1.27 1.27))))
  (property "Value" "+3.3V" (at 76.2 36.83 0) (show_name no) (do_not_autoplace no) (effects (font (size 1.27 1.27))))
  (property "Footprint" "" (at 76.2 41.91 0) (hide yes) (show_name no) (do_not_autoplace no) (effects (font (size 1.27 1.27))))
  (property "Datasheet" "" (at 76.2 41.91 0) (hide yes) (show_name no) (do_not_autoplace no) (effects (font (size 1.27 1.27))))
  (property "Description" "Power symbol creates a global label with name \"+3.3V\"" (at 76.2 41.91 0) (hide yes) (show_name no) (do_not_autoplace no) (effects (font (size 1.27 1.27))))
  (pin "1"))
 (symbol
  (lib_id "Amplifier_Operational:LMC6482")
  (at 30.48 57.15 0)
  (unit 3)
  (body_style 1)
  (exclude_from_sim no)
  (in_bom yes)
  (on_board yes)
  (in_pos_files yes)
  (dnp no)
  (property "Reference" "U1" (at 33.782 55.88 0) (show_name no) (do_not_autoplace no) (effects (font (size 1.27 1.27))))
  (property "Value" "LMC6482" (at 33.782 58.42 0) (show_name no) (do_not_autoplace no) (effects (font (size 1.27 1.27))))
  (property "Footprint" "Package_DIP:DIP-8_W7.62mm" (at 30.48 57.15 0) (hide yes) (show_name no) (do_not_autoplace no) (effects (font (size 1.27 1.27))))
  (property "Datasheet" "http://www.ti.com/lit/ds/symlink/lmc6482.pdf" (at 30.48 57.15 0) (hide yes) (show_name no) (do_not_autoplace no) (effects (font (size 1.27 1.27))))
  (property "Description" "Dual CMOS Rail-to-Rail Input and Output Operational Amplifier, DIP-8/SOIC-8, SSOP-8" (at 30.48 57.15 0) (hide yes) (show_name no) (do_not_autoplace no) (effects (font (size 1.27 1.27))))
  (pin "3")
  (pin "1")
  (pin "6")
  (pin "2")
  (pin "5")
  (pin "8")
  (pin "7")
  (pin "4"))
 (symbol
  (lib_id "Amplifier_Operational:LMC6482")
  (at 87.63 66.04 0)
  (unit 1)
  (body_style 1)
  (exclude_from_sim no)
  (in_bom yes)
  (on_board yes)
  (in_pos_files yes)
  (dnp no)
  (fields_autoplaced yes)
  (property "Reference" "U1" (at 87.63 55.88 0) (show_name no) (do_not_autoplace no) (effects (font (size 1.27 1.27))))
  (property "Value" "LMC6482" (at 87.63 58.42 0) (show_name no) (do_not_autoplace no) (effects (font (size 1.27 1.27))))
  (property "Footprint" "Package_DIP:DIP-8_W7.62mm" (at 87.63 66.04 0) (hide yes) (show_name no) (do_not_autoplace no) (effects (font (size 1.27 1.27))))
  (property "Datasheet" "http://www.ti.com/lit/ds/symlink/lmc6482.pdf" (at 87.63 66.04 0) (hide yes) (show_name no) (do_not_autoplace no) (effects (font (size 1.27 1.27))))
  (property "Description" "Dual CMOS Rail-to-Rail Input and Output Operational Amplifier, DIP-8/SOIC-8, SSOP-8" (at 87.63 66.04 0) (hide yes) (show_name no) (do_not_autoplace no) (effects (font (size 1.27 1.27))))
  (pin "7")
  (pin "5")
  (pin "6")
  (pin "4")
  (pin "8")
  (pin "1")
  (pin "2")
  (pin "3"))
 (symbol
  (lib_id "Device:C")
  (at 90.17 102.87 90)
  (unit 1)
  (body_style 1)
  (exclude_from_sim no)
  (in_bom yes)
  (on_board yes)
  (in_pos_files yes)
  (dnp no)
  (fields_autoplaced yes)
  (property "Reference" "C1" (at 90.17 95.25 90) (show_name no) (do_not_autoplace no) (effects (font (size 1.27 1.27))))
  (property "Value" "100nF" (at 90.17 97.79 90) (show_name no) (do_not_autoplace no) (effects (font (size 1.27 1.27))))
  (property "Footprint" "Capacitor_SMD:C_0805_2012Metric" (at 93.98 101.9048 0) (hide yes) (show_name no) (do_not_autoplace no) (effects (font (size 1.27 1.27))))
  (property "Datasheet" "" (at 90.17 102.87 0) (hide yes) (show_name no) (do_not_autoplace no) (effects (font (size 1.27 1.27))))
  (property "Description" "Unpolarized capacitor" (at 90.17 102.87 0) (hide yes) (show_name no) (do_not_autoplace no) (effects (font (size 1.27 1.27))))
  (pin "2")
  (pin "1"))
 (symbol
  (lib_id "power:GND")
  (at 27.94 69.85 0)
  (unit 1)
  (body_style 1)
  (exclude_from_sim no)
  (in_bom yes)
  (on_board yes)
  (in_pos_files yes)
  (dnp no)
  (fields_autoplaced yes)
  (property "Reference" "#PWR09" (at 27.94 76.2 0) (hide yes) (show_name no) (do_not_autoplace no) (effects (font (size 1.27 1.27))))
  (property "Value" "GND" (at 27.94 74.93 0) (show_name no) (do_not_autoplace no) (effects (font (size 1.27 1.27))))
  (property "Footprint" "" (at 27.94 69.85 0) (hide yes) (show_name no) (do_not_autoplace no) (effects (font (size 1.27 1.27))))
  (property "Datasheet" "" (at 27.94 69.85 0) (hide yes) (show_name no) (do_not_autoplace no) (effects (font (size 1.27 1.27))))
  (property "Description" "Power symbol creates a global label with name \"GND\" , ground" (at 27.94 69.85 0) (hide yes) (show_name no) (do_not_autoplace no) (effects (font (size 1.27 1.27))))
  (pin "1"))
 (symbol
  (lib_id "Device:R")
  (at 76.2 50.8 0)
  (unit 1)
  (body_style 1)
  (exclude_from_sim no)
  (in_bom yes)
  (on_board yes)
  (in_pos_files yes)
  (dnp no)
  (fields_autoplaced yes)
  (property "Reference" "R1" (at 78.74 49.5299 0) (show_name no) (do_not_autoplace no) (effects (font (size 1.27 1.27)) (justify left)))
  (property "Value" "10k" (at 78.74 52.0699 0) (show_name no) (do_not_autoplace no) (effects (font (size 1.27 1.27)) (justify left)))
  (property "Footprint" "Resistor_SMD:R_0805_2012Metric" (at 74.422 50.8 90) (hide yes) (show_name no) (do_not_autoplace no) (effects (font (size 1.27 1.27))))
  (property "Datasheet" "" (at 76.2 50.8 0) (hide yes) (show_name no) (do_not_autoplace no) (effects (font (size 1.27 1.27))))
  (property "Description" "Resistor" (at 76.2 50.8 0) (hide yes) (show_name no) (do_not_autoplace no) (effects (font (size 1.27 1.27))))
  (pin "1")
  (pin "2"))
 (symbol
  (lib_id "Device:R")
  (at 72.39 90.17 0)
  (unit 1)
  (body_style 1)
  (exclude_from_sim no)
  (in_bom yes)
  (on_board yes)
  (in_pos_files yes)
  (dnp no)
  (fields_autoplaced yes)
  (property "Reference" "R2" (at 74.93 88.8999 0) (show_name no) (do_not_autoplace no) (effects (font (size 1.27 1.27)) (justify left)))
  (property "Value" "10k" (at 74.93 91.4399 0) (show_name no) (do_not_autoplace no) (effects (font (size 1.27 1.27)) (justify left)))
  (property "Footprint" "Resistor_SMD:R_0805_2012Metric" (at 70.612 90.17 90) (hide yes) (show_name no) (do_not_autoplace no) (effects (font (size 1.27 1.27))))
  (property "Datasheet" "" (at 72.39 90.17 0) (hide yes) (show_name no) (do_not_autoplace no) (effects (font (size 1.27 1.27))))
  (property "Description" "Resistor" (at 72.39 90.17 0) (hide yes) (show_name no) (do_not_autoplace no) (effects (font (size 1.27 1.27))))
  (pin "1")
  (pin "2"))
 (symbol
  (lib_id "Device:R_Potentiometer")
  (at 132.08 93.98 0)
  (unit 1)
  (body_style 1)
  (exclude_from_sim no)
  (in_bom yes)
  (on_board yes)
  (in_pos_files yes)
  (dnp no)
  (fields_autoplaced yes)
  (property "Reference" "RV1" (at 129.54 92.7099 0) (show_name no) (do_not_autoplace no) (effects (font (size 1.27 1.27)) (justify right)))
  (property "Value" "R_Potentiometer" (at 129.54 95.2499 0) (show_name no) (do_not_autoplace no) (effects (font (size 1.27 1.27)) (justify right)))
  (property "Footprint" "Potentiometer_THT:Potentiometer_Bourns_3296W_Vertical" (at 132.08 93.98 0) (hide yes) (show_name no) (do_not_autoplace no) (effects (font (size 1.27 1.27))))
  (property "Datasheet" "" (at 132.08 93.98 0) (hide yes) (show_name no) (do_not_autoplace no) (effects (font (size 1.27 1.27))))
  (property "Description" "Potentiometer" (at 132.08 93.98 0) (hide yes) (show_name no) (do_not_autoplace no) (effects (font (size 1.27 1.27))))
  (property "Sim.Device" "R" (at 132.08 93.98 0) (hide yes) (show_name no) (do_not_autoplace no) (effects (font (size 1.27 1.27))))
  (property "Sim.Type" "POT" (at 132.08 93.98 0) (hide yes) (show_name no) (do_not_autoplace no) (effects (font (size 1.27 1.27))))
  (property "Sim.Pins" "1=r0 2=wiper 3=r1" (at 132.08 93.98 0) (hide yes) (show_name no) (do_not_autoplace no) (effects (font (size 1.27 1.27))))
  (pin "1")
  (pin "3")
  (pin "2"))
 (symbol
  (lib_id "Device:LED")
  (at 53.34 57.15 270)
  (unit 1)
  (body_style 1)
  (exclude_from_sim no)
  (in_bom yes)
  (on_board yes)
  (in_pos_files yes)
  (dnp no)
  (fields_autoplaced yes)
  (property "Reference" "D1" (at 55.88 54.2924 90) (show_name no) (do_not_autoplace no) (effects (font (size 1.27 1.27)) (justify left)))
  (property "Value" "LED" (at 55.88 56.8324 90) (show_name no) (do_not_autoplace no) (effects (font (size 1.27 1.27)) (justify left)))
  (property "Footprint" "LED_THT:LED_D5.0mm" (at 53.34 57.15 0) (hide yes) (show_name no) (do_not_autoplace no) (effects (font (size 1.27 1.27))))
  (property "Datasheet" "" (at 53.34 57.15 0) (hide yes) (show_name no) (do_not_autoplace no) (effects (font (size 1.27 1.27))))
  (property "Description" "Light emitting diode" (at 53.34 57.15 0) (hide yes) (show_name no) (do_not_autoplace no) (effects (font (size 1.27 1.27))))
  (property "Sim.Pins" "1=K 2=A" (at 53.34 57.15 0) (hide yes) (show_name no) (do_not_autoplace no) (effects (font (size 1.27 1.27))))
  (pin "1")
  (pin "2"))
 (symbol
  (lib_id "power:GND")
  (at 72.39 107.95 0)
  (unit 1)
  (body_style 1)
  (exclude_from_sim no)
  (in_bom yes)
  (on_board yes)
  (in_pos_files yes)
  (dnp no)
  (fields_autoplaced yes)
  (property "Reference" "#PWR04" (at 72.39 114.3 0) (hide yes) (show_name no) (do_not_autoplace no) (effects (font (size 1.27 1.27))))
  (property "Value" "GND" (at 72.39 113.03 0) (show_name no) (do_not_autoplace no) (effects (font (size 1.27 1.27))))
  (property "Footprint" "" (at 72.39 107.95 0) (hide yes) (show_name no) (do_not_autoplace no) (effects (font (size 1.27 1.27))))
  (property "Datasheet" "" (at 72.39 107.95 0) (hide yes) (show_name no) (do_not_autoplace no) (effects (font (size 1.27 1.27))))
  (property "Description" "Power symbol creates a global label with name \"GND\" , ground" (at 72.39 107.95 0) (hide yes) (show_name no) (do_not_autoplace no) (effects (font (size 1.27 1.27))))
  (pin "1"))
 (sheet_instances
  (path ""
   (page "1")))
 (embedded_fonts no))
